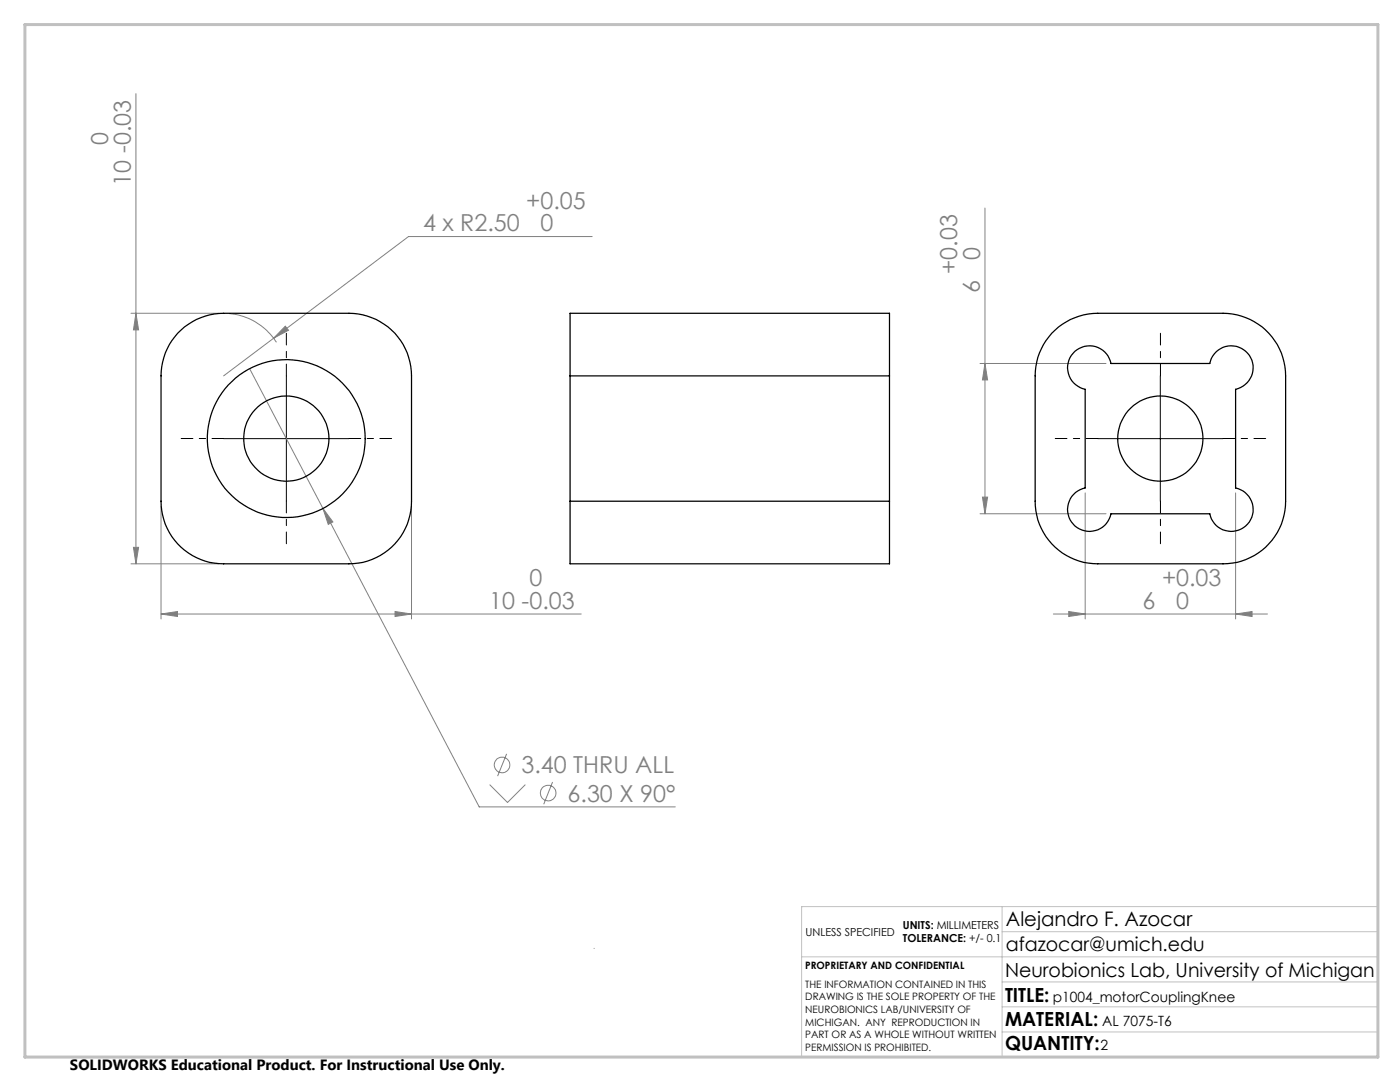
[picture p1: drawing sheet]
<svg xmlns="http://www.w3.org/2000/svg" width="279mm" height="216mm" viewBox="0 0 279 216" stroke-linecap="round" stroke-linejoin="round" font-family="sans-serif">
<g fill="none" stroke="#808080" stroke-width=".2">
<path d="M27.1 18.7v93.8M118.2 47.2h-36.7l-36.9 27.8M196.6 41.5v61M26.1 62.5h17.5M27.1 62.5l.6 3.3h-1.1zM45.6 62.5a12.4 12.4 0 0 1 9.6 5.8M49.8 73.6l45.8 87.4h39.2M56.9 65.1l.7 .8-3 1.6zM195.6 72.5h25.1M196.6 72.5l.5 3.3h-1zM196.1 99.2h1l-.5 3.3zM216.6 98.4v25.1"/>
<path d="M246.6 98.4v25.1M26.1 112.5h17.5M26.6 109.2h1.1l-.6 3.3zM32.1 101v22.5M64.5 101.5l1.9 2.6-.9 .5zM82.1 101v22.5M195.6 102.5h25.1M32.1 122.5l3.3-.5v1zM32.1 122.5h83.9M78.8 122l3.3 .5-3.3 .5zM210.2 122.5h42.7M213.3 122l3.3 .5-3.3 .5z"/>
<path d="M246.6 122.5l3.3-.5v1zM97.7 156.6l3.6 3.5 3.5-3.5M101.1 150.4l-1.8 4.5M110.3 156l-1.8 4.5"/>
<circle cx="100.2" cy="152.6" r="1.55"/>
<circle cx="109.4" cy="158.2" r="1.55"/>
</g>
<path d="M57.2 75v-8.5M231.6 75v-8.5M44.7 87.5h-8.5M57.2 100v8.5M69.7 87.5h8.5M219.1 87.5h-8.5M231.6 100v8.5M244.1 87.5h8.5" fill="none" stroke="#000" stroke-width=".2" stroke-dasharray="15.2 1.3 1.3 1.3" stroke-dashoffset="12.9"/>
<path d="M57.1 75v25M231.6 75v25M44.6 87.5h25M219.1 87.5h25" fill="none" stroke="#000" stroke-width=".2"/>
<path d="M118.6 189.2v.1M160 190.9h115M200 185.9h75M200 180.9v30M200 195.9h75M275 180.9h-115v30M200 205.9h75M200 200.9h75" fill="none" stroke="#c0c0c0" stroke-width=".2"/>
<path d="M5 4.9h270v206h-270z" fill="none" stroke="#c0c0c0" stroke-width=".6"/>
<g fill="#808080">
<path d="M56.9 65.1l-2.3 2.4 3-1.6zM64.5 101.5l1 3.1 .9-.5zM213.3 122l3.3 .5-3.3 .5zM246.6 122.5l3.3-.5v1z"/>
<path d="M27.1 62.5l.6 3.3h-1.1zM26.6 109.2h1.1l-.6 3.3zM196.6 72.5l.5 3.3h-1zM196.1 99.2h1l-.5 3.3z"/>
<path d="M32.1 122.5l3.3-.5v1zM78.8 122l3.3 .5-3.3 .5z"/>
</g>
<g fill="none" stroke="#000" stroke-width=".25">
<path d="M35.5 66.5a12.5 12.5 0 0 1 9.1-4h25a12.5 12.5 0 0 1 12.5 12.5v25a12.4 12.4 0 0 1-12.5 12.5h-25a12.4 12.4 0 0 1-12.5-12.5v-25a12.5 12.5 0 0 1 3.4-8.5zM113.8 75v-12.5h63.7v12.5M113.8 75h63.7M113.8 75v25M177.5 75v25M209.9 66.5a12.5 12.5 0 0 1 9.2-4h25a12.5 12.5 0 0 1 12.5 12.5v25a12.5 12.5 0 0 1-12.5 12.5h-25a12.4 12.4 0 0 1-12.5-12.5v-25a12.5 12.5 0 0 1 3.3-8.5zM214.5 70.1a4.4 4.4 0 0 1 7.2 2.4h19.7a4.4 4.4 0 0 1 7.4-2.2 4.4 4.4 0 0 1-2.2 7.4v19.7a4.4 4.4 0 0 1 2.2 7.3 4.4 4.4 0 0 1-7.4-2.2h-19.7a4.4 4.4 0 0 1-7.4 2.3 4.4 4.4 0 0 1 2.3-7.4v-19.7a4.4 4.4 0 0 1-3.4-3.2 4.4 4.4 0 0 1 1.3-4.4zM113.8 100v12.5h63.7v-12.5M113.8 100h63.7"/>
<circle cx="57.1" cy="87.5" r="15.7"/>
<circle cx="57.1" cy="87.5" r="8.5"/>
<circle cx="231.6" cy="87.5" r="8.5"/>
</g>
<g font-size="4.7" fill="#808080">
<text x="21.6" y="29" transform="rotate(-90 21.6 29)">0</text>
<text x="26.1" y="37" transform="rotate(-90 26.1 37)">10 -0.03</text>
<text x="105" y="41.7">+0.05</text>
<text x="84.4" y="46.1">4 x R2.50</text>
<text x="107.9" y="46.2">0</text>
<text x="195.6" y="51.8" transform="rotate(-90 195.6 51.8)">0</text>
<text x="191.1" y="54.7" transform="rotate(-90 191.1 54.7)">+0.03</text>
<text x="195.5" y="58.5" transform="rotate(-90 195.5 58.5)">6</text>
<text x="105.7" y="117">0</text>
<text x="231.9" y="117">+0.03</text>
<text x="97.6" y="121.4">10 -0.03</text>
<text x="228" y="121.4">6</text>
<text x="234.7" y="121.5">0</text>
<text x="104.1" y="154.3">3.40 THRU ALL</text>
<text x="113.3" y="159.9">6.30 X 90°</text>
</g>
<text font-size="4" x="200.7" y="184.9">Alejandro F. Azocar</text>
<g font-size="3.9">
<text x="200.7" y="189.8">afazocar@umich.edu</text>
<text x="200.6" y="194.9">Neurobionics Lab, University of Michigan</text>
<text x="200.6" y="199.8">TITLE:</text>
<text x="200.6" y="209.5">QUANTITY:</text>
<text x="200.6" y="204.6">MATERIAL:</text>
</g>
<text font-size="3" x="14" y="213.5">SOLIDWORKS Educational Product. For Instructional Use Only.</text>
<g font-size="2.8">
<text x="210.1" y="199.8">p1004_motorCouplingKnee</text>
<text x="219.7" y="209.5">2</text>
<text x="220" y="204.6">AL 7075-T6</text>
</g>
<g font-size="2.2">
<text x="180.2" y="185.3">UNITS: MILLIMETERS</text>
<text x="160.8" y="186.8">UNLESS SPECIFIED</text>
<text x="180.2" y="188">TOLERANCE: +/- 0.1</text>
</g>
<g font-size="2">
<text x="160.7" y="193.4">PROPRIETARY AND CONFIDENTIAL</text>
<text x="160.7" y="197.1">THE INFORMATION CONTAINED IN THIS</text>
<text x="160.7" y="199.6">DRAWING IS THE SOLE PROPERTY OF THE</text>
<text x="160.7" y="202.1">NEUROBIONICS LAB/UNIVERSITY OF</text>
<text x="160.7" y="204.6">MICHIGAN. ANY REPRODUCTION IN</text>
<text x="160.7" y="207.2">PART OR AS A WHOLE WITHOUT WRITTEN</text>
<text x="160.7" y="209.7">PERMISSION IS PROHIBITED.</text>
</g>
</svg>
